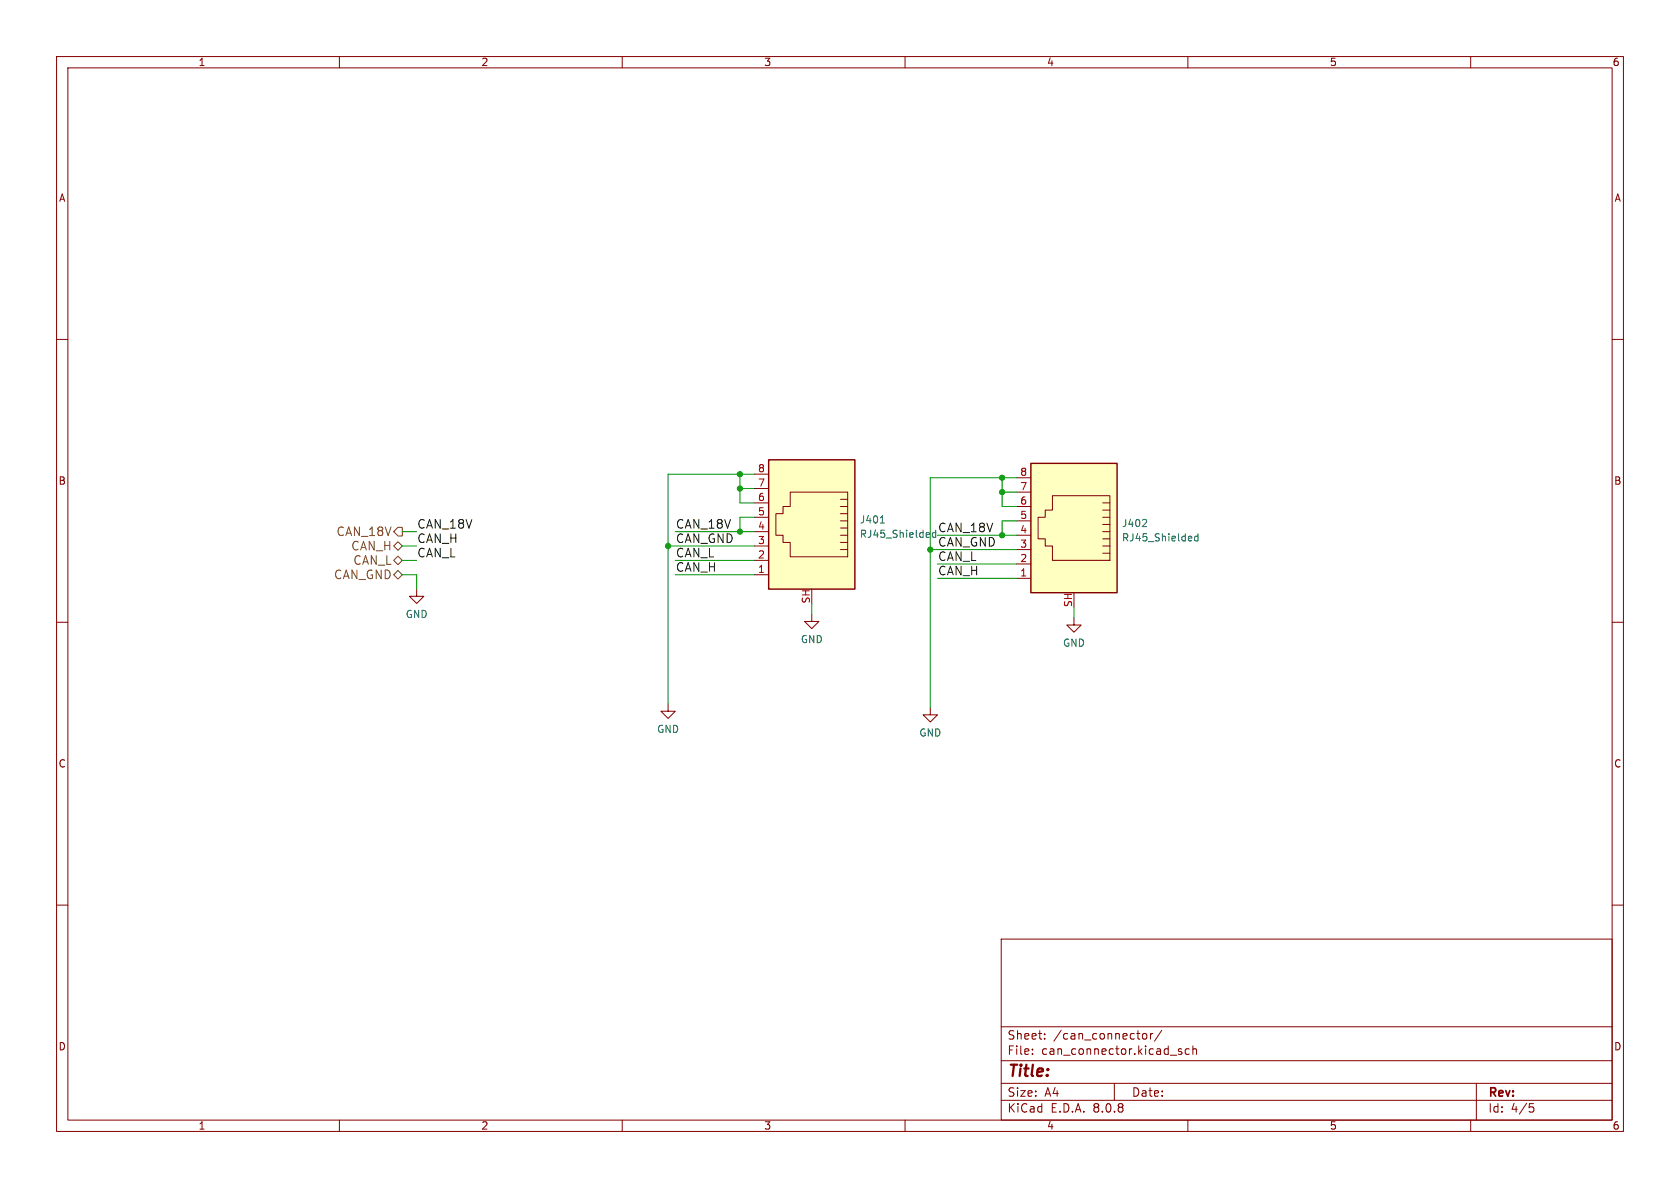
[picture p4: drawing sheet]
<svg xmlns="http://www.w3.org/2000/svg" width="297mm" height="210mm" viewBox="0 0 297 210" stroke-linecap="round" stroke-linejoin="round" font-family="sans-serif">
<g fill="none" stroke="#840000" stroke-width=".18">
<path d="M10 10h277v190h-277zM12 12h273v186h-273zM60 10v2M110 10v2M160 10v2M210 10v2M260 10v2M10 60h2M285 60h2M10 110h2M143.5 108.6v1.3h1.3l-1.3 1.2-1.3-1.2h1.3M285 110h2"/>
<path d="M10 160h2M177 166h108v32h-108zM285 160h2M60 198v2M110 198v2M160 198v2M177 194.5h108M177 191.5h108M177 187.5h108M177 181.5h108M182.5 186.3v.1M182.5 185.5v.1"/>
<path d="M184.7 183.6v.1M184.7 182.8v.1M197 191.5v3M202.1 182.8l.4-.1 .2 .3v.4l-.2 .3-.4-.1-.1-.2v-.4zM203.4 182.7v1M203.8 182.7l-.3 .1-.1 .2M205.4 182.1l-1.3 2M208.9 185.5l-.4-.1-.2 .2 .1 .2 .5 .2v.3h-.6M210 198v2M210.2 185.5l-.4-.1-.3 .3v.4l.2 .2h.5M210.9 185.5l.2-.1 .4 .1v.9M210.9 184.9v1.5"/>
<path d="M260 198v2M261 191.5v6.5M270.4 195.1h.7M270.5 195.7h.4l.3 .3-.2 .5-.5 .1"/>
</g>
<path d="M135.9 81.3h15.2v22.8h-15.2z" fill="#ffffc2"/>
<g fill="none" stroke="#840000" stroke-width=".18">
<path d="M133.3 99.1h2.6M133.3 96.5h2.6M133.3 94h2.6M133.3 91.4h2.6M133.3 88.9h2.6M133.3 86.4h2.6M133.3 83.8h2.6M139.7 87h10.2v11.4h-10.2v-2.5h-1.3v-1.3h-1.2v-3.8h1.2v-1.3h1.3zM148.6 97.2h1.3M148.6 95.9h1.3M148.6 94.6h1.3M148.6 93.3h1.3"/>
<path d="M148.6 92.1h1.3M148.6 90.8h1.3M148.6 89.5h1.3M148.6 88.3h1.3M133.3 101.6h2.6"/>
</g>
<path d="M135.9 81.3h15.2v22.8h-15.2z" fill="none" stroke="#840000" stroke-width=".25"/>
<path d="M155.6 92.5h.8M165.3 94.1l-.4 .1-.1 .2 .1 .5 .4 .1" fill="none" stroke="#006464" stroke-width=".18"/>
<path d="M182.2 81.9h15.3v22.9h-15.3z" fill="#ffffc2"/>
<g fill="none" stroke="#840000" stroke-width=".18">
<path d="M179.7 99.7h2.5M179.7 97.2h2.5M179.7 94.6h2.5M179.7 92.1h2.5M179.7 89.5h2.5M179.7 87h2.5M179.7 84.5h2.5M186.1 87.6h10.1v11.5h-10.1v-2.6h-1.3v-1.2h-1.3v-3.9h1.3v-1.2h1.3zM194.9 97.8h1.3M194.9 96.5h1.3M194.9 95.3h1.3M194.9 94h1.3"/>
<path d="M194.9 92.7h1.3M194.9 91.4h1.3M194.9 90.2h1.3M194.9 88.9h1.3M73.7 104.1v1.3h1.2l-1.2 1.3-1.3-1.3h1.3M179.7 102.2h2.5M189.9 109.2v1.3h1.2l-1.2 1.3-1.3-1.3h1.3M118.1 124.5v1.2h1.3l-1.3 1.3-1.3-1.3h1.3M164.5 125.1v1.3h1.2l-1.2 1.2-1.3-1.2h1.3"/>
</g>
<path d="M182.2 81.9h15.3v22.9h-15.3z" fill="none" stroke="#840000" stroke-width=".25"/>
<path d="M202.6 91.9l.1 .2v.3l-.8 .7h.8M211.8 94.4v1.2M211.8 94.8h-.4l-.2 .2 .1 .6h.5" fill="none" stroke="#006464" stroke-width=".18"/>
<path d="M69.6 96.5l.8-.7 .7 .7-.7 .8zM69.6 99.1l.8-.8 .7 .8-.7 .7zM69.6 94l.8-.8h.7v1.5h-.7zM69.6 101.6l.8-.8 .7 .8-.7 .8z" fill="none" stroke="#725600" stroke-width=".18"/>
<g fill="none" stroke="#009600" stroke-width=".18">
<path d="M71.1 96.5h2.6M71.1 94h2.6M71.1 99.1h2.6M118.1 96.5h15.2M119.4 94h13.9M119.4 99.1h13.9M130.8 83.8v5.1h2.5M130.8 86.4h2.5M133.3 91.4h-2.5v2.6M133.3 83.8h-15.2v40.7M164.5 97.2h15.2M165.7 94.6h14"/>
<path d="M165.7 99.7h14M177.2 84.5v5h2.5M177.2 87h2.5M179.7 92.1h-2.5v2.5M179.7 84.5h-15.2v40.6M71.1 101.6h2.6v2.5M119.4 101.6h13.9M143.5 106.7v1.9M165.7 102.2h14M189.9 107.3v1.9"/>
</g>
<g fill="#009600" stroke="#009600" stroke-width=".18">
<circle cx="177.2" cy="84.5" r=".46"/>
<circle cx="164.5" cy="97.2" r=".46"/>
<circle cx="177.2" cy="87" r=".46"/>
<circle cx="177.2" cy="94.6" r=".46"/>
<circle cx="130.8" cy="83.8" r=".46"/>
<circle cx="118.1" cy="96.5" r=".46"/>
<circle cx="130.8" cy="94" r=".46"/>
<circle cx="130.8" cy="86.4" r=".46"/>
</g>
<text font-size="2.8" fill="#840000" x="178" y="190.9">Title:</text>
<g font-size="2.1" fill="#725600">
<text x="59.4" y="95">CAN_18V</text>
<text x="62" y="97.5">CAN_H</text>
<text x="62.4" y="100.1">CAN_L</text>
<text x="59" y="102.6">CAN_GND</text>
</g>
<g font-size="2.1" fill="#0f0f0f">
<text x="73.7" y="93.6">CAN_18V</text>
<text x="119.4" y="93.6">CAN_18V</text>
<text x="165.7" y="94.2">CAN_18V</text>
<text x="73.7" y="96.1">CAN_H</text>
<text x="73.7" y="98.6">CAN_L</text>
<text x="119.4" y="101.2">CAN_H</text>
<text x="119.4" y="96.1">CAN_GND</text>
<text x="119.4" y="98.6">CAN_L</text>
<text x="165.7" y="101.8">CAN_H</text>
<text x="165.7" y="96.7">CAN_GND</text>
<text x="165.7" y="99.3">CAN_L</text>
</g>
<g font-size="2.1" fill="#840000">
<text x="178" y="184">Sheet:</text>
<text x="186.2" y="184">/can_connector/</text>
<text x="178" y="186.7">File:</text>
<text x="184.1" y="186.7">can_connector.kicad_sch</text>
<text x="178" y="196.9">KiCad</text>
<text x="178" y="194.1">Size:</text>
<text x="184.7" y="194.1">A4</text>
<text x="185.7" y="196.9">E.D.A.</text>
<text x="193.3" y="196.9">8.0.8</text>
<text x="200" y="194.1">Date:</text>
<text x="263" y="194.3">Rev:</text>
<text x="263" y="196.9">Id:</text>
<text x="267.1" y="196.9">4/5</text>
</g>
<g font-size="1.8" fill="#840000">
<text x="35" y="11.9">1</text>
<text x="85" y="11.9">2</text>
<text x="135" y="11.9">3</text>
<text x="185" y="11.9">4</text>
<text x="235" y="11.9">5</text>
<text x="285" y="11.9">6</text>
<text x="10.3" y="35.9">A</text>
<text x="285.3" y="35.9">A</text>
<text x="10.3" y="85.9">B</text>
<text x="285.3" y="85.9">B</text>
<text x="10.3" y="135.9">C</text>
<text x="285.3" y="135.9">C</text>
<text x="10.3" y="185.9">D</text>
<text x="285.3" y="185.9">D</text>
<text x="35" y="199.9">1</text>
<text x="85" y="199.9">2</text>
<text x="135" y="199.9">3</text>
<text x="185" y="199.9">4</text>
<text x="235" y="199.9">5</text>
<text x="285" y="199.9">6</text>
</g>
<g font-size="1.8" fill="#a90000">
<text x="133.9" y="83.6">8</text>
<text x="133.9" y="88.6">6</text>
<text x="133.9" y="86.1">7</text>
<text x="180.3" y="89.3">6</text>
<text x="180.3" y="86.7">7</text>
<text x="180.3" y="84.2">8</text>
<text x="133.9" y="93.7">4</text>
<text x="133.9" y="91.2">5</text>
<text x="180.3" y="94.4">4</text>
<text x="180.3" y="91.8">5</text>
<text x="133.9" y="101.3">1</text>
<text x="133.9" y="98.8">2</text>
<text x="133.9" y="96.3">3</text>
<text x="180.3" y="102">1</text>
<text x="180.3" y="99.4">2</text>
<text x="180.3" y="96.9">3</text>
<text x="143.3" y="106.8" transform="rotate(-90 143.3 106.8)">SH</text>
<text x="189.6" y="107.4" transform="rotate(-90 189.6 107.4)">SH</text>
</g>
<g font-size="1.8" fill="#006464">
<text x="151.9" y="92.7">J401</text>
<text x="151.9" y="95.3">RJ45_Shielded</text>
<text x="198.3" y="93.4">J402</text>
<text x="198.3" y="95.9">RJ45_Shielded</text>
<text x="71.6" y="109.4">GND</text>
<text x="141.5" y="113.9">GND</text>
<text x="187.8" y="114.5">GND</text>
<text x="116.1" y="129.8">GND</text>
<text x="162.4" y="130.4">GND</text>
</g>
</svg>
